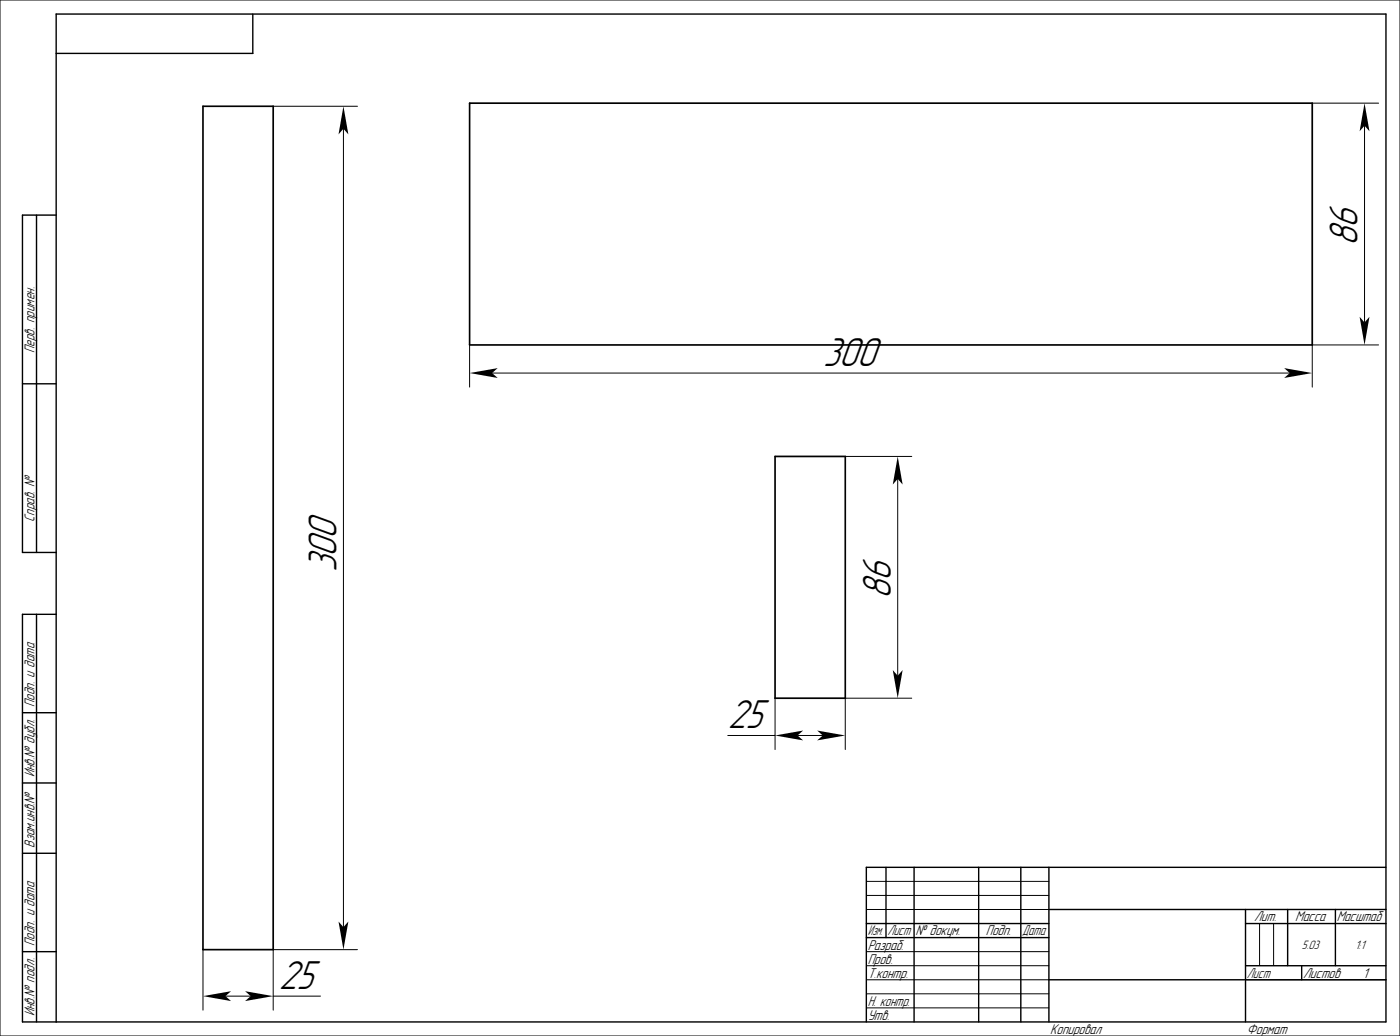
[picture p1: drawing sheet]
<svg xmlns="http://www.w3.org/2000/svg" width="498mm" height="369mm" viewBox="0 0 498 369" stroke-linecap="round" stroke-linejoin="round" font-family="sans-serif">
<g fill="none" stroke="#000" stroke-width=".36">
<path d="M0 0h498.4v368.5h-498.4zM97.3 37.8h30M467.2 36.7h23.6M122.3 45.8v284M485.8 44.7v70M167.2 122.7v15M175.2 132.7h284M490.8 122.7h-23.6v15M300.9 162.4h23.7M319.6 170.4v70M275.9 248.4v18.2M324.6 248.4h-23.7v18.2"/>
<path d="M259.1 261.6h16.8M283.9 261.6h9M308.4 313.5h65M308.4 318.5h65M72.3 337.8v21.5M127.3 337.8h-30v21.5M308.4 323.5h65M308.4 338.5h65M448.4 328.5v15M453.4 328.5v15M80.3 354.3h9M97.3 354.3h16.8"/>
<path d="M308.4 348.5h65M308.4 343.5h65M308.4 353.5h65M308.4 358.5h65M443.4 348.5h50"/>
</g>
<g fill="none" stroke="#000" stroke-width=".5">
<path d="M90 5v14h-70M13 76.5v120M20 76.5h-12v120h12M8 136.5h12M13 218.5v145M20 218.5h-12v145h485.4v-358.5h-473.4v358.5M8 253.5h12M8 278.5h12M8 303.5h12M315.4 308.5v25M325.4 308.5v55M348.4 308.5v55"/>
<path d="M363.4 308.5v55M373.4 308.5v55M493.4 308.5h-185v55M8 338.5h12M308.4 328.5h65M308.4 333.5h65M373.4 323.5h120M443.4 328.5h50M443.4 323.5v40M458.4 323.5v20M475.4 323.5v20M373.4 348.5h120"/>
<path d="M443.4 343.5h50M463.4 343.5v5"/>
</g>
<path d="M72.3 37.8h25v300h-25zM167.2 36.7h300v86h-300zM275.9 162.4h25v86h-25z" fill="none" stroke="#000" stroke-width=".6"/>
<g fill="#000">
<path d="M122.3 37.8l1.7 10-1.7-2-1.8 2z" fill-rule="evenodd"/>
<path d="M485.8 36.7l1.8 10-1.8-2-1.7 2z" fill-rule="evenodd"/>
<path d="M484.1 112.7l1.7 2 1.8-2-1.8 10z" fill-rule="evenodd"/>
<path d="M167.2 132.7l10-1.8-2 1.8 2 1.8z" fill-rule="evenodd"/>
<path d="M457.2 130.9l10 1.8-10 1.8 2-1.8z" fill-rule="evenodd"/>
<path d="M319.6 162.4l1.8 10-1.8-2-1.7 2z" fill-rule="evenodd"/>
<path d="M317.9 238.4l1.7 2 1.8-2-1.8 10z" fill-rule="evenodd"/>
<path d="M275.9 261.6l10-1.7-2 1.7 2 1.8z" fill-rule="evenodd"/>
<path d="M290.9 259.9l10 1.7-10 1.8 2-1.8z" fill-rule="evenodd"/>
<path d="M120.5 327.8l1.8 2 1.7-2-1.7 10z" fill-rule="evenodd"/>
<path d="M72.3 354.3l10-1.7-2 1.7 2 1.8z" fill-rule="evenodd"/>
<path d="M87.3 352.6l10 1.7-10 1.8 2-1.8z" fill-rule="evenodd"/>
</g>
<g font-size="13.5">
<text x="483.3" y="87.5" transform="rotate(-90 483.3 87.5)">86</text>
<text x="293.1" y="130.2">300</text>
<text x="119.8" y="203.6" transform="rotate(-90 119.8 203.6)">300</text>
<text x="317.1" y="213.1" transform="rotate(-90 317.1 213.1)">86</text>
<text x="259.1" y="259.1">25</text>
<text x="99.3" y="351.8">25</text>
</g>
<g font-size="4.7">
<text x="12.3" y="125.5" transform="rotate(-90 12.3 125.5)">Перв. примен.</text>
<text x="12.3" y="185.5" transform="rotate(-90 12.3 185.5)">Справ. №</text>
<text x="12.3" y="251.5" transform="rotate(-90 12.3 251.5)">Подп. и дата</text>
<text x="12.3" y="276.5" transform="rotate(-90 12.3 276.5)">Инв.№ дубл.</text>
<text x="12.3" y="301.5" transform="rotate(-90 12.3 301.5)">Взам.инв.№</text>
<text x="446.5" y="327.8">Лит.</text>
<text x="461.1" y="327.8">Масса</text>
<text x="475.9" y="327.8">Масштаб</text>
<text x="308.9" y="332.8">Изм.</text>
<text x="315.9" y="332.8">Лист</text>
<text x="325.9" y="332.8">№ докум.</text>
<text x="351" y="332.8">Подп.</text>
<text x="363.9" y="332.8">Дата</text>
<text x="12.3" y="336.5" transform="rotate(-90 12.3 336.5)">Подп. и дата</text>
<text x="308.9" y="337.8">Разраб.</text>
<text x="308.9" y="347.8">Т.контр.</text>
<text x="308.9" y="342.8">Пров.</text>
<text x="443.9" y="347.8">Лист</text>
<text x="463.9" y="347.8">Листов</text>
<text x="485.2" y="347.8">1</text>
<text x="308.9" y="357.8">Н. контр.</text>
<text x="12.3" y="361.5" transform="rotate(-90 12.3 361.5)">Инв.№ подл.</text>
<text x="308.9" y="362.8">Утв.</text>
<text x="373.9" y="367.8">Копировал</text>
<text x="443.9" y="367.8">Формат</text>
</g>
<g font-size="4">
<text x="463.5" y="337.5">5.03</text>
<text x="482.4" y="337.5">1:1</text>
</g>
</svg>
